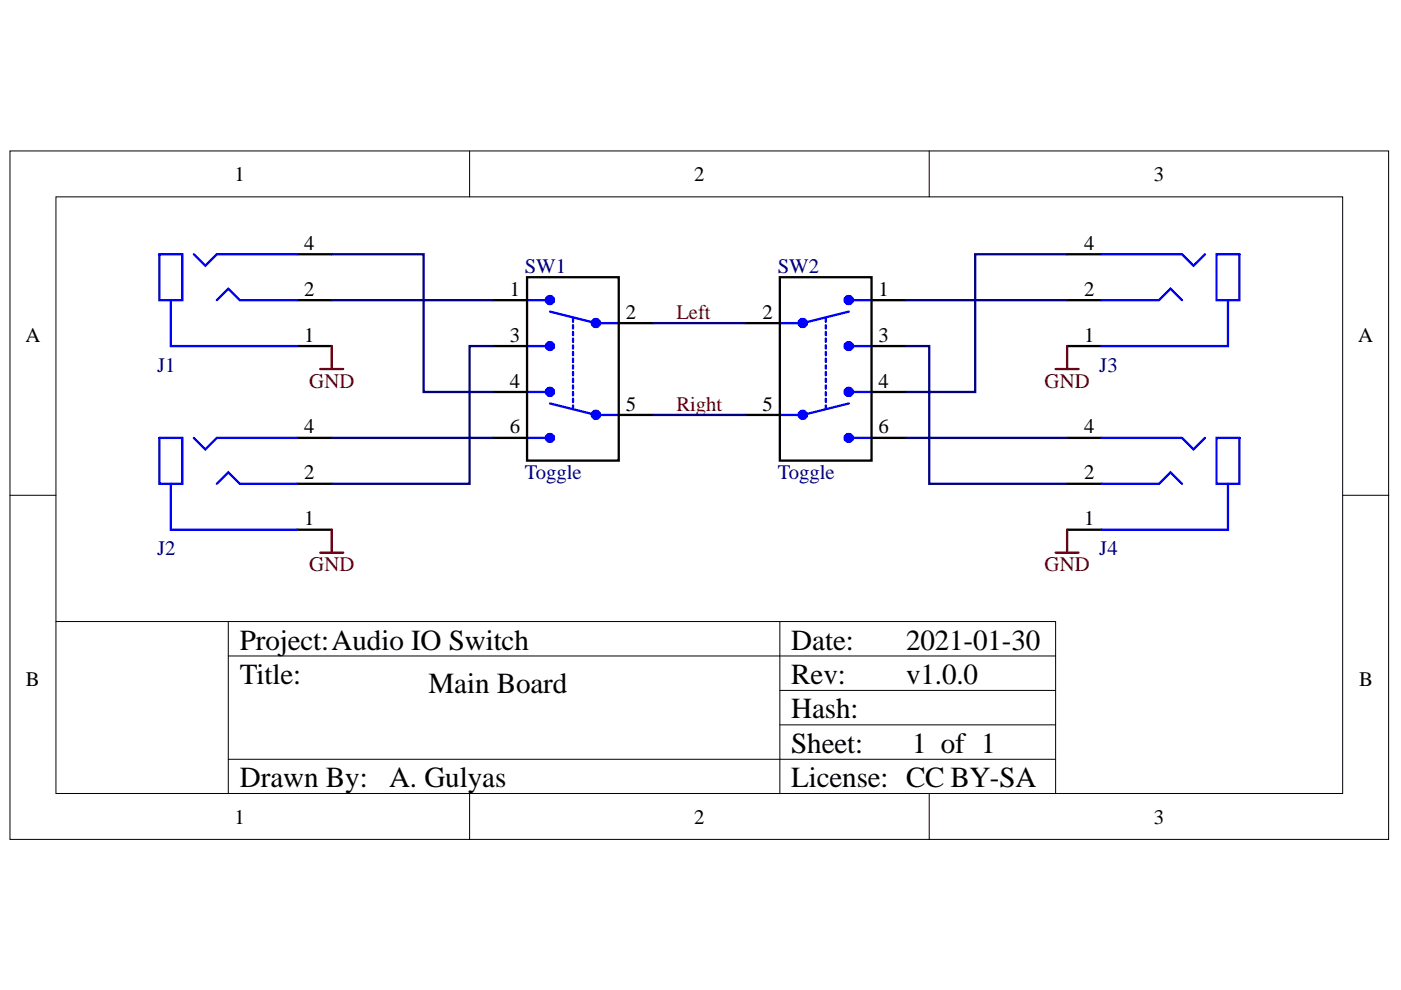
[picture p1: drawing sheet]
<svg xmlns="http://www.w3.org/2000/svg" width="297mm" height="210mm" viewBox="0 0 297 210" stroke-linecap="round" stroke-linejoin="round" font-family="sans-serif">
<g fill="#fff" stroke="#000" stroke-width=".21">
<path d="M2.1 32h292.3v146h-292.3z"/>
<path d="M11.9 41.7h272.8v126.5h-272.8z"/>
</g>
<g fill="none" stroke="#000" stroke-width=".21">
<path d="M99.6 32v9.7M197 32v9.7M2.1 105h9.8M284.7 105h9.8M11.9 131.8h211.9v36.5M48.4 139.1h175.4M48.4 131.8v36.5M165.3 131.8v36.5M165.3 146.4h58.5M165.3 153.7h58.5M48.4 161h175.4M99.6 168.3v9.7"/>
<path d="M197 168.3v9.7"/>
</g>
<path d="M89.8 141.5h31.6v17h-31.6z" fill="#fff" stroke="#fff" stroke-width=".21"/>
<g fill="none" stroke="#000" stroke-width=".49">
<path d="M63 53.9h7.3M111.7 58.8h19.5v38.9h-19.5zM165.3 58.8h19.5v38.9h-19.5zM226.2 53.9h7.4M63 63.6h7.3M63 73.4h7.3M104.4 63.6h7.3M104.4 73.4h7.3M131.2 68.5h7.3M158 68.5h7.3M184.8 63.6h7.3M184.8 73.4h7.3"/>
<path d="M226.2 63.6h7.4M226.2 73.4h7.4M63 92.8h7.3M104.4 83.1h7.3M104.4 92.8h7.3M131.2 88h7.3M158 88h7.3M184.8 83.1h7.3M184.8 92.8h7.3M226.2 92.8h7.4M63 112.3h7.3M63 102.6h7.3"/>
<path d="M226.2 112.3h7.4M226.2 102.6h7.4"/>
</g>
<g fill="none" stroke="#00f" stroke-width=".49">
<path d="M33.8 53.9h4.9v9.7h-4.9zM41.1 53.9l2.4 2.4 2.5-2.4h17M233.6 53.9h17l2.4 2.4 2.5-2.4M257.9 53.9h4.9v9.7h-4.9zM36.2 63.6v9.8h26.8M46 63.6l2.4-2.4 2.4 2.4h12.2M111.7 63.6h4.9M111.7 73.4h4.9M116.6 66.1l9.8 2.4h4.8M180 66.1l-9.8 2.4h-4.9M180 63.6h4.8M180 73.4h4.8"/>
<path d="M233.6 63.6h12.1l2.5-2.4 2.4 2.4M260.4 63.6v9.8h-26.8M33.8 92.8h4.9v9.8h-4.9zM41.1 92.8l2.4 2.5 2.5-2.5h17M111.7 83.1h4.9M111.7 92.8h4.9M116.6 85.5l9.8 2.5h4.8M180 85.5l-9.8 2.5h-4.9M180 83.1h4.8M180 92.8h4.8M233.6 92.8h17l2.4 2.5 2.5-2.5M257.9 92.8h4.9v9.8h-4.9z"/>
<path d="M36.2 102.6v9.7h26.8M46 102.6l2.4-2.5 2.4 2.5h12.2M233.6 102.6h12.1l2.5-2.5 2.4 2.5M260.4 102.6v9.7h-26.8"/>
</g>
<g fill="none" stroke="#00f" stroke-width="1.5">
<circle cx="116.6" cy="63.6" r=".37"/>
<circle cx="116.6" cy="73.4" r=".35"/>
<circle cx="126.3" cy="68.5" r=".37"/>
<circle cx="170.2" cy="68.5" r=".37"/>
<circle cx="179.9" cy="63.6" r=".37"/>
<circle cx="179.9" cy="73.4" r=".35"/>
<circle cx="116.6" cy="83.1" r=".37"/>
<circle cx="116.6" cy="92.8" r=".35"/>
<circle cx="126.3" cy="88" r=".37"/>
<circle cx="170.2" cy="88" r=".37"/>
<circle cx="179.9" cy="83.1" r=".37"/>
<circle cx="179.9" cy="92.8" r=".35"/>
</g>
<path d="M121.5 67.5v19M175.1 67.5v19" fill="none" stroke="#00f" stroke-width=".49" stroke-dasharray=".7 .7"/>
<path d="M67.9 78.2h4.9M70.3 73.4v4.8M223.8 78.2h4.9M226.2 73.4v4.8M67.9 117.2h4.9M70.3 112.3v4.9M223.8 117.2h4.9M226.2 112.3v4.9" fill="none" stroke="#800000" stroke-width=".49"/>
<path d="M70.3 53.9h19.5v29.2h14.6M226.2 53.9h-19.4v29.2h-14.7M70.3 63.6h34.1M104.4 73.4h-4.8v29.2h-29.3M138.5 68.5h19.5M192.1 73.4h4.9v29.2h29.2M192.1 63.6h34.1M70.3 92.8h34.1M138.5 88h19.5M192.1 92.8h34.1" fill="none" stroke="#000080" stroke-width=".49"/>
<g font-size="6.2">
<text x="50.8" y="137.8">Project:Audio IO Switch</text>
<text x="167.8" y="137.8">Date:</text>
<text x="192.1" y="137.8">2021-01-30</text>
<text x="50.8" y="145.1">Title:</text>
<text x="90.9" y="147">Main Board</text>
<text x="167.8" y="145.1">Rev:</text>
<text x="192.1" y="145.1">v1.0.0</text>
<text x="167.8" y="152.3">Hash:</text>
<text x="167.8" y="159.7">Sheet:</text>
<text x="193.4" y="159.7">1 of 1</text>
<text x="50.8" y="166.9">Drawn By:</text>
<text x="82.5" y="166.9">A. Gulyas</text>
<text x="167.8" y="166.9">License: CC BY-SA</text>
</g>
<g font-size="4.4">
<text x="49.7" y="38.4">1</text>
<text x="147.2" y="38.4">2</text>
<text x="244.7" y="38.4">3</text>
<text x="64.5" y="52.9">4</text>
<text x="229.9" y="52.9">4</text>
<text x="64.5" y="62.7">2</text>
<text x="108.1" y="62.7">1</text>
<text x="186.3" y="62.7">1</text>
<text x="229.9" y="62.7">2</text>
<text x="132.7" y="67.5">2</text>
<text x="161.7" y="67.5">2</text>
<text x="5.4" y="72.4">A</text>
<text x="64.5" y="72.4">1</text>
<text x="108.1" y="72.4">3</text>
<text x="186.3" y="72.4">3</text>
<text x="229.9" y="72.4">1</text>
<text x="288" y="72.4">A</text>
<text x="108.1" y="82.2">4</text>
<text x="186.3" y="82.2">4</text>
<text x="132.7" y="87.1">5</text>
<text x="161.7" y="87.1">5</text>
<text x="64.5" y="91.9">4</text>
<text x="108.1" y="91.9">6</text>
<text x="186.3" y="91.9">6</text>
<text x="229.9" y="91.9">4</text>
<text x="64.5" y="101.6">2</text>
<text x="229.9" y="101.6">2</text>
<text x="64.5" y="111.3">1</text>
<text x="229.9" y="111.3">1</text>
<text x="5.5" y="145.4">B</text>
<text x="288.2" y="145.4">B</text>
<text x="49.7" y="174.6">1</text>
<text x="147.2" y="174.6">2</text>
<text x="244.7" y="174.6">3</text>
</g>
<g font-size="4.4" fill="#000080">
<text x="111.3" y="57.8">SW1</text>
<text x="164.9" y="57.8">SW2</text>
<text x="33.3" y="78.8">J1</text>
<text x="233.1" y="78.8">J3</text>
<text x="111.3" y="101.6">Toggle</text>
<text x="164.9" y="101.6">Toggle</text>
<text x="33.3" y="117.7">J2</text>
<text x="233.1" y="117.7">J4</text>
</g>
<g font-size="4.4" fill="#800000">
<text x="143.4" y="67.5">Left</text>
<text x="65.6" y="82.2">GND</text>
<text x="221.5" y="82.2">GND</text>
<text x="143.4" y="87.1">Right</text>
<text x="65.6" y="121.1">GND</text>
<text x="221.5" y="121.1">GND</text>
</g>
</svg>
